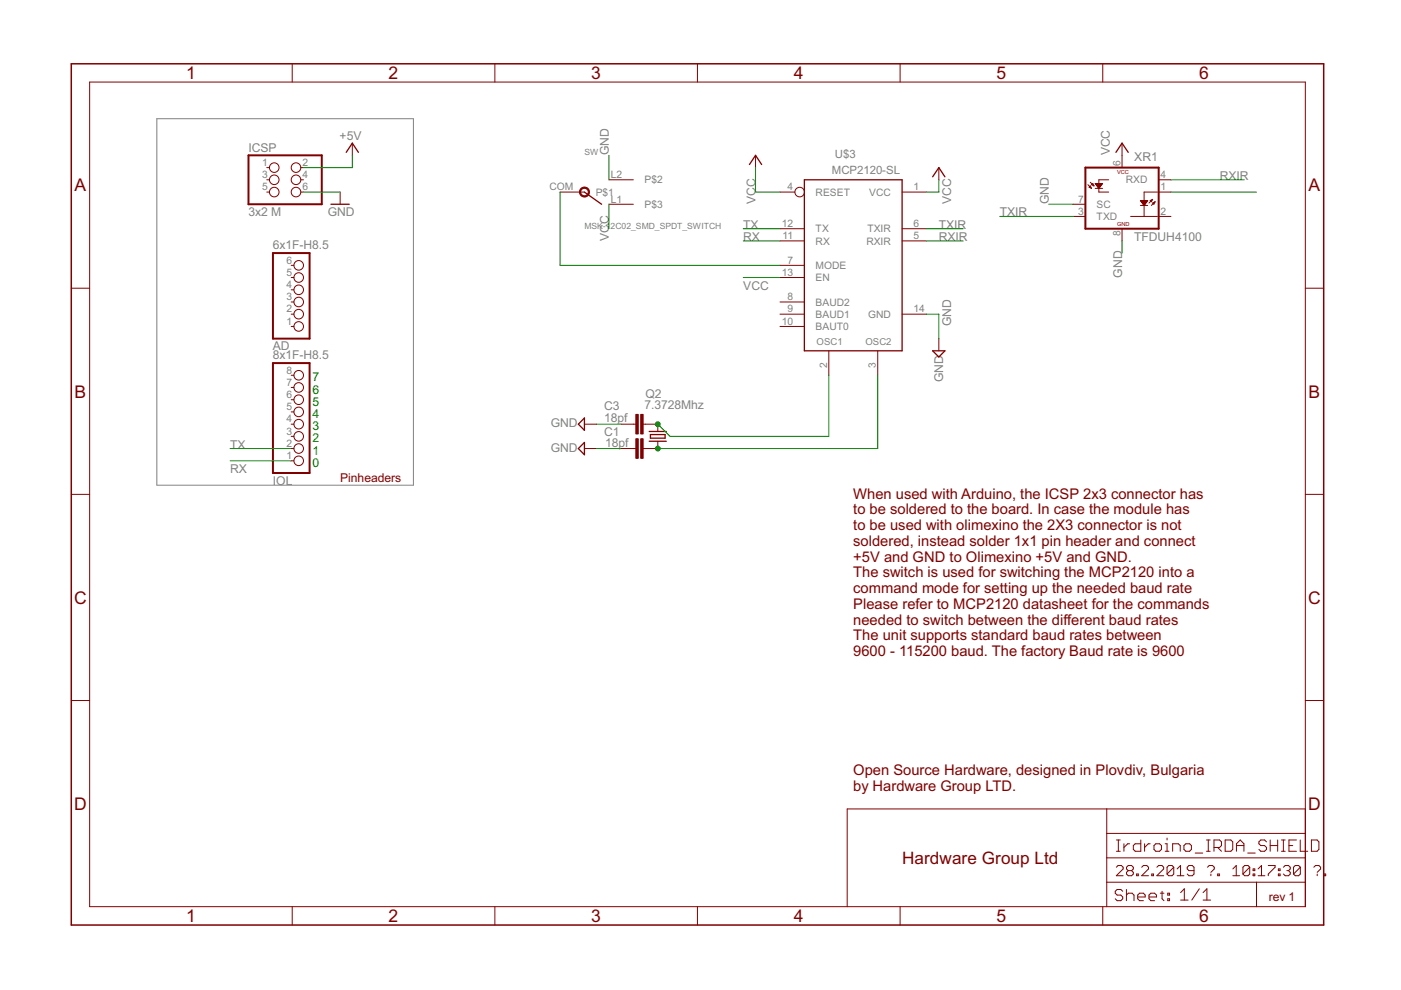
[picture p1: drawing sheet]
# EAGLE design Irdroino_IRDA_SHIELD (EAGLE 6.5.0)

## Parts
AD  6x1F-H8.5  PINHD-1X6  [1X06]
C1  18pf  CAPC603  [C603]
C3  18pf  CAPC603  [C603]
ICSP  3x2 M  PINHD-2X3  [2X03]
IOL  8x1F-H8.5  PINHD-1X8  [1X08]
Q2  7.3728Mhz  CRYSTALHC49UP  [HC49UP]
SW  MSK-12C02_SMD_SPDT_SWITCH  [MSK-12C02]
U$3  MCP2120-SL  [SO-14]
XR1  TFDUH4100  [TFDU4-HOR]

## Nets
GND [gnd]: C1.2 C3.2 ICSP.6 SW.L2 U$3.14(GND) XR1.7(SC) XR1.8(GND)
N$4: C3.1 Q2.2 U$3.2(OSC1)
N$5: C1.1 Q2.1 U$3.3(OSC2)
N$10: SW.COM U$3.7(MODE)
RX: IOL.1 U$3.11(RX)
RXIR: U$3.5(RXIR) XR1.4(RXD)
TX: IOL.2 U$3.12(TX)
TXIR: U$3.6(TXIR) XR1.3(TXD)
VCC: ICSP.2 SW.L1 U$3.1(VCC) U$3.4(RESET) U$3.13(EN) XR1.1(IRED-A) XR1.6(VCC) ; supply symbol labelled +5V
Unconnected: AD.1 AD.2 AD.3 AD.4 AD.5 AD.6 ICSP.1 ICSP.3 ICSP.4 ICSP.5 IOL.3 IOL.4 IOL.5 IOL.6 IOL.7 IOL.8 U$3.8(BAUD2) U$3.9(BAUD1) U$3.10(BAUT0) XR1.2(IRED-C)

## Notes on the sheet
- 7
- 6
- 5
- 4
- 3
- 2
- 1
- 0
- Pinheaders
- When used with Arduino, the ICSP 2x3 connector has
  to be soldered to the board. In case the module has
  to be used with olimexino the 2X3 connector is not
  soldered, instead solder 1x1 pin header and connect
  +5V and GND to Olimexino +5V and GND.
  The switch is used for switching the MCP2120 into a 
  command mode for setting up the needed baud rate
  Please refer to MCP2120 datasheet for the commands
  needed to switch between the different baud rates
  The unit supports standard baud rates between 
  9600 - 115200 baud. The factory Baud rate is 9600
- Open Source Hardware, designed in Plovdiv, Bulgaria
  by Hardware Group LTD.
- Hardware Group Ltd
- rev 1
